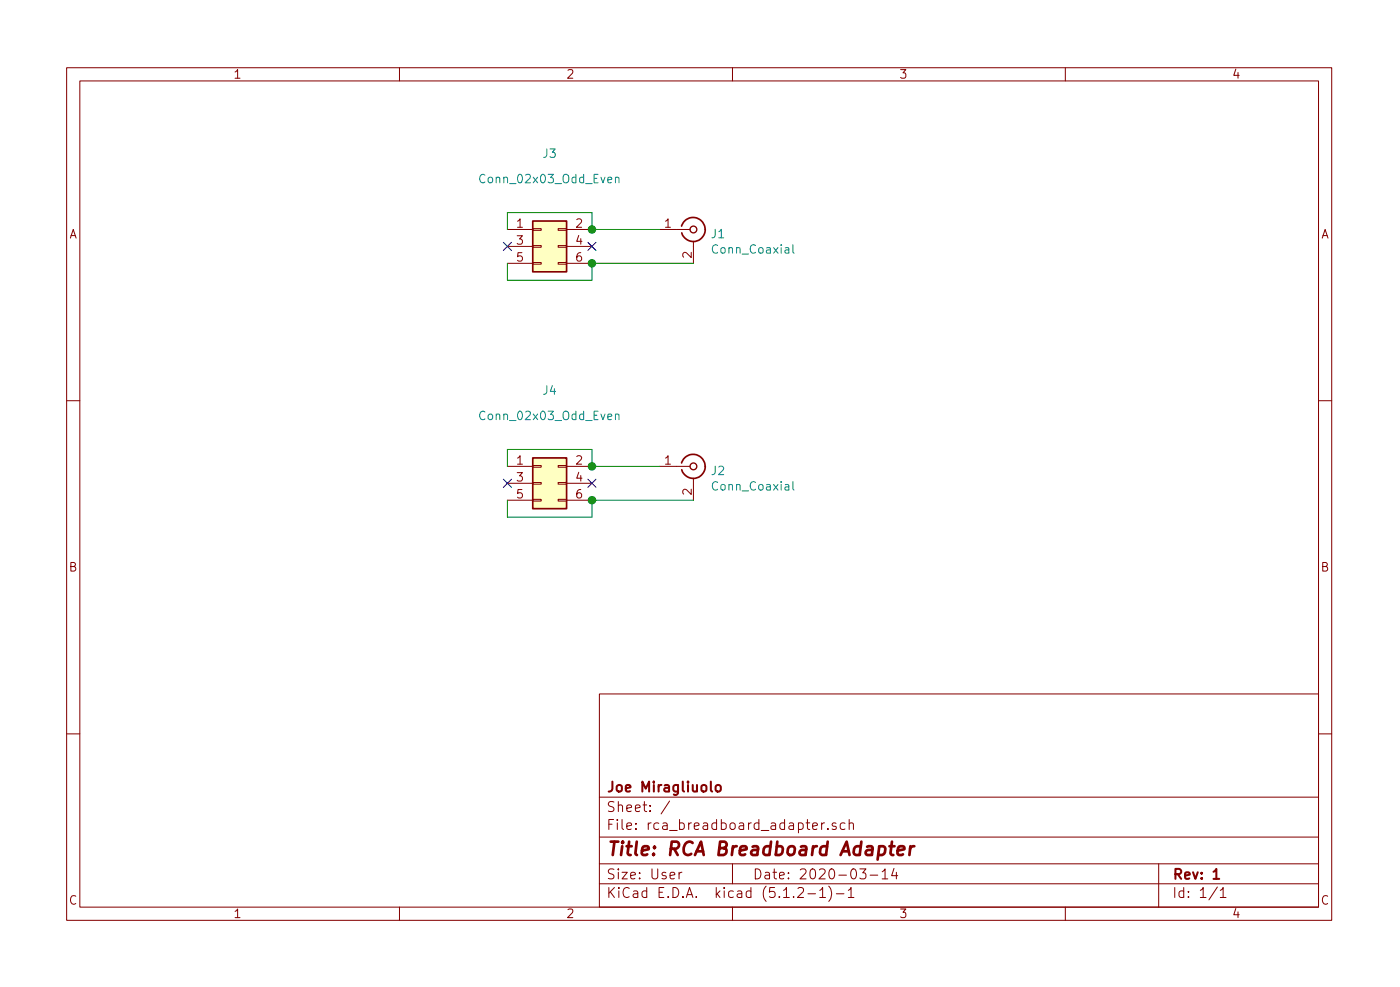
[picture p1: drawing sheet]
EESchema Schematic File Version 4
LIBS:rca_breadboard_adapter-cache
EELAYER 29 0
EELAYER END
$Descr User 8268 5827
encoding utf-8
Sheet 1 1
Title "RCA Breadboard Adapter"
Date "2020-03-14"
Rev "1"
Comp "Joe Miragliuolo"
Comment1 ""
Comment2 ""
Comment3 ""
Comment4 ""
$EndDescr
$Comp
L Connector:Conn_Coaxial J1
U 1 1
P 4100 1350
F 0 "J1" H 4200 1325 50  0000 L CNN
F 1 "Conn_Coaxial" H 4200 1234 50  0000 L CNN
F 2 "jwm_kicad_footprints_misc:RCA-Phono_CUI-Devices_RCJ-02X_Vertical" H 4100 1350 50  0001 C CNN
F 3 " ~" H 4100 1350 50  0001 C CNN
	1    4100 1350
	1    0    0    -1  
$EndComp
$Comp
L Connector_Generic:Conn_02x03_Odd_Even J3
U 1 1
P 3200 1450
F 0 "J3" H 3250 2000 50  0000 C CNN
F 1 "Conn_02x03_Odd_Even" H 3250 1850 50  0000 C CNN
F 2 "Connector_PinHeader_2.54mm:PinHeader_2x03_P2.54mm_Vertical" H 3200 1450 50  0001 C CNN
F 3 "~" H 3200 1450 50  0001 C CNN
	1    3200 1450
	1    0    0    -1  
$EndComp
Wire Wire Line
	3900 1350 3500 1350
Wire Wire Line
	4100 1550 3500 1550
Wire Wire Line
	3500 1350 3500 1250
Wire Wire Line
	3500 1250 3000 1250
Wire Wire Line
	3000 1250 3000 1350
Connection ~ 3500 1350
Wire Wire Line
	3500 1550 3500 1650
Wire Wire Line
	3500 1650 3000 1650
Wire Wire Line
	3000 1650 3000 1550
Connection ~ 3500 1550
NoConn ~ 3500 1450
NoConn ~ 3000 1450
$Comp
L Connector:Conn_Coaxial J2
U 1 1
P 4100 2750
F 0 "J2" H 4200 2725 50  0000 L CNN
F 1 "Conn_Coaxial" H 4200 2634 50  0000 L CNN
F 2 "jwm_kicad_footprints_misc:RCA-Phono_CUI-Devices_RCJ-02X_Vertical" H 4100 2750 50  0001 C CNN
F 3 " ~" H 4100 2750 50  0001 C CNN
	1    4100 2750
	1    0    0    -1  
$EndComp
$Comp
L Connector_Generic:Conn_02x03_Odd_Even J4
U 1 1
P 3200 2850
F 0 "J4" H 3250 3400 50  0000 C CNN
F 1 "Conn_02x03_Odd_Even" H 3250 3250 50  0000 C CNN
F 2 "Connector_PinHeader_2.54mm:PinHeader_2x03_P2.54mm_Vertical" H 3200 2850 50  0001 C CNN
F 3 "~" H 3200 2850 50  0001 C CNN
	1    3200 2850
	1    0    0    -1  
$EndComp
Wire Wire Line
	3900 2750 3500 2750
Wire Wire Line
	4100 2950 3500 2950
Wire Wire Line
	3500 2750 3500 2650
Wire Wire Line
	3500 2650 3000 2650
Wire Wire Line
	3000 2650 3000 2750
Connection ~ 3500 2750
Wire Wire Line
	3500 2950 3500 3050
Wire Wire Line
	3500 3050 3000 3050
Wire Wire Line
	3000 3050 3000 2950
Connection ~ 3500 2950
NoConn ~ 3500 2850
NoConn ~ 3000 2850
$EndSCHEMATC
